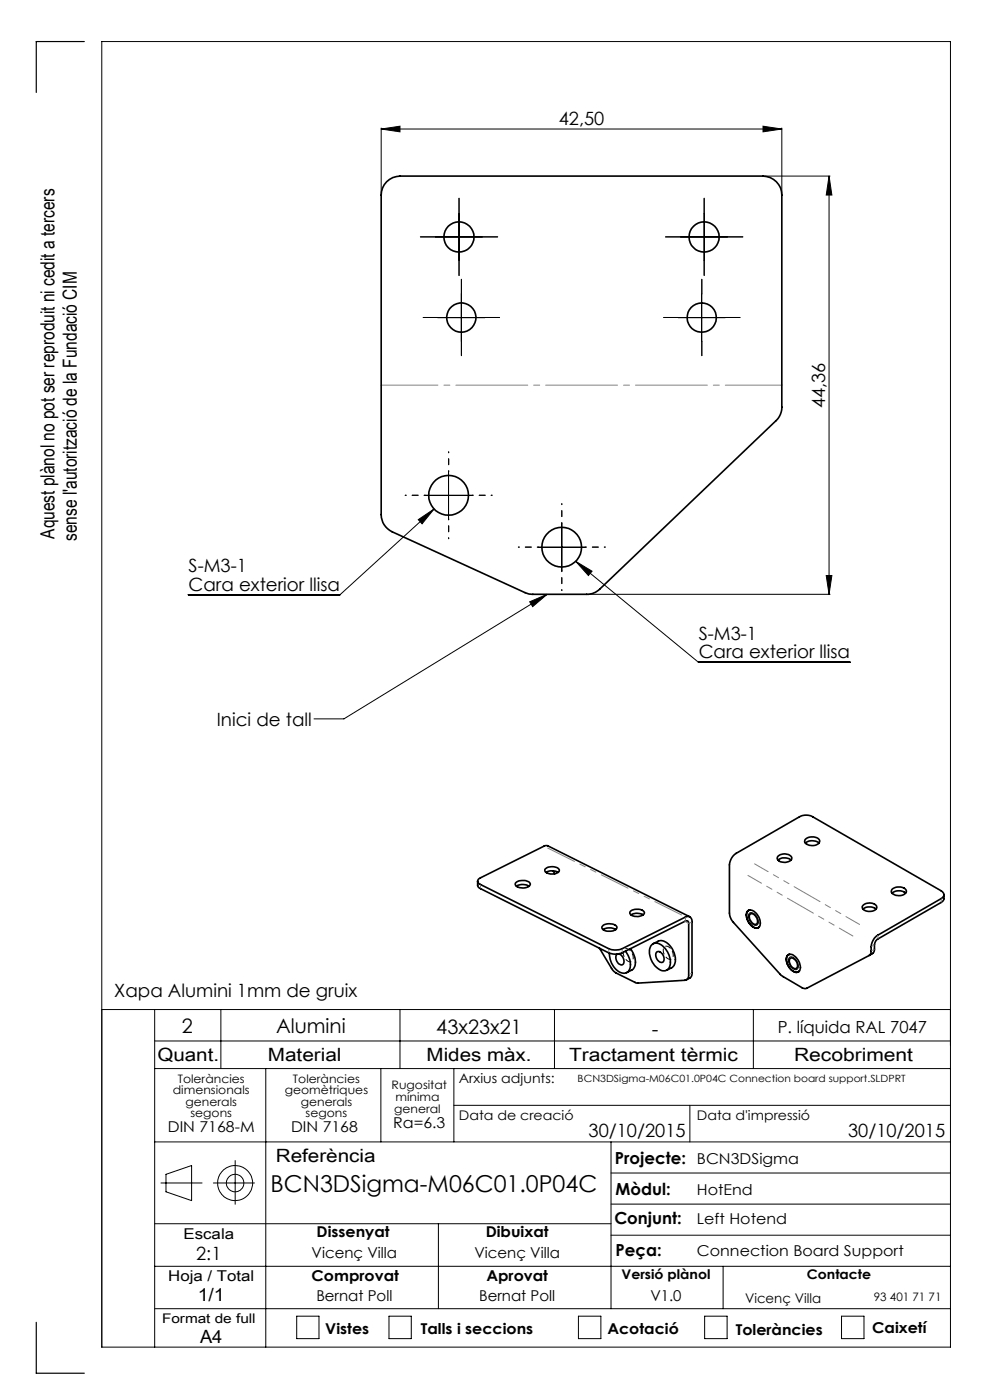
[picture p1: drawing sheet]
<svg xmlns="http://www.w3.org/2000/svg" width="210mm" height="297mm" viewBox="0 0 210 297" stroke-linecap="round" stroke-linejoin="round" font-family="sans-serif">
<g fill="none" stroke="#000" stroke-width=".21">
<path d="M80.9 27.4l3.9-.6v1.2zM80.9 27.2v14M80.9 27.4h84.9M161.9 26.8l3.9 .6-3.9 .6zM162.1 37.4h14M165.8 27.2v14M175.9 37.4l.6 4h-1.2zM175.9 37.4v88.7M92.4 50.3h9.9M97.4 45.3v10M144.4 50.3h9.9M149.4 45.3v10"/>
<path d="M92.9 67.4h10M97.9 62.4v10M143.9 67.4h9.9M148.8 62.4v10M88.7 110.2l3.4-2.2-2.6 3.1zM90.2 105.1h10M92.1 108l-20 18.2h-32.2M95.1 100.1v10M114.2 116.1h9.9M119.2 111.1v10M122.1 119.1l3.5 2.1-.8 .9zM122.1 119.1l26 21.4h32.2"/>
<path d="M112.4 127.7l3.7-1.6-3.1 2.6zM116.1 126.1l-43.1 26.4h-6.4M124.7 126.1h51.4M175.3 122.1h1.2l-.6 4zM158.9 193.8a1.29 1.29 0 0 1 1.8 1.1l.1 .3a.78 .78 0 0 1-.3 1.1 .78 .78 0 0 1-1-.4l-.7-1.2zM21.6 214.2h180M32.8 214.2v71.6M46.8 214.2v12.5M84.8 214.2v12.5M117.6 214.2v12.5M159.8 214.2v12.5M167.5 203.1a1.42 1.42 0 0 1 1.8 1.3 .79 .79 0 0 1-.2 1.2 .79 .79 0 0 1-1.1-.3 1.72 1.72 0 0 1-.5-2.2z"/>
<path d="M32.8 220.8h168.8M32.8 226.7h168.8M56.4 226.7v59.1M80.8 226.7v15.5M96.3 226.7v15.5M96.3 234.5h105.3M146.3 234.5v7.7M32.8 259.6h96.8M32.8 242.2h168.8M34.1 251h8.8M35.2 249.1l5.4-1.8v7.4l-5.4-1.9zM45.3 251h8.7"/>
<path d="M49.9 246.2v9.3M93 259.6v18M129.6 242.2v35.4M129.6 255.4h72M129.6 248.8h72M32.8 277.6h168.8M32.8 268.6h168.8M62.9 279.2h4.8v4.8h-4.8zM82.5 279.2h4.7v4.8h-4.7zM122.7 279.2h4.8v4.8h-4.8zM129.6 262h72M149.5 279.2h4.7v4.8h-4.7z"/>
<path d="M153.4 268.6v9M178.5 279.2h4.8v4.8h-4.8zM21.6 285.8h180v-277h-180v277"/>
<circle cx="49.9" cy="251" r="3.7"/>
<circle cx="49.9" cy="251" r="1.86"/>
</g>
<path d="M133.3 203.9a.8 .8 0 0 0 .9-.2 .8 .8 0 0 0 .1-.9 1.46 1.46 0 0 0-1.8-1.4 1.86 1.86 0 0 0 .8 2.5M141.7 203.4a.8 .8 0 0 0 1-.2 .8 .8 0 0 0 .1-.9 1.46 1.46 0 0 0-1.8-1.5 1.86 1.86 0 0 0 .7 2.6" fill="none" stroke="#000" stroke-width=".21" stroke-dasharray="1.3 .6" stroke-dashoffset=".6" stroke-linecap="butt"/>
<g fill="none" stroke="#000" stroke-width=".21" stroke-dasharray="15.2 1.3 1.3 1.3">
<path d="M92.4 50.3h-3.2M97.4 45.3v-3.2M97.4 55.3v3.2M102.4 50.3h3.2M144.4 50.3h-3.2M149.4 45.3v-3.2M149.4 55.3v3.2M154.4 50.3h3.2M92.9 67.4h-3.1M97.9 62.4v-3.1M97.9 72.4v3.1M102.9 67.4h3.1"/>
<path d="M143.9 67.4h-3.1M148.9 62.4v-3.1M148.9 72.4v3.1M153.9 67.4h3.1"/>
</g>
<path d="M90.2 105.1h-4.2M95.2 100.1v-4.3M95.2 110.1v4.2M100.2 105.1h4.2M114.2 116.1h-4.2M119.2 111.1v-4.3M124.2 116.1h4.2M119.2 121.1v4.2" fill="none" stroke="#000" stroke-width=".21" stroke-dasharray="15.2 1.3 1.3 1.3" stroke-dashoffset="15"/>
<path d="M17.9 8.8h-10.2v10.8M7.7 280.5v10.8h10.2" fill="none" stroke="#000" stroke-width=".25"/>
<path d="M165.9 81.7h-85" fill="none" stroke="#808080" stroke-width=".21" stroke-dasharray="15.2 1.3 1.3 1.3" stroke-dashoffset="3.2"/>
<g fill="#000">
<path d="M80.9 27.4l3.9-.6v1.2zM161.9 26.8l3.9 .6-3.9 .6z"/>
<path d="M88.7 110.2l3.4-2.2-2.6 3.1zM122.1 119.1l3.5 2.1-.8 .9zM112.4 127.7l3.7-1.6-3.1 2.6z"/>
<path d="M175.3 122.1h1.2l-.6 4zM175.9 37.4l.6 4h-1.2z"/>
</g>
<g fill="none" stroke="#000" stroke-width=".35">
<path d="M82 38.6a4.1 4.1 0 0 1 2.8-1.2h77.1a4 4 0 0 1 3.9 4v45a3.9 3.9 0 0 1-1.2 2.8l-37.4 35.8a4 4 0 0 1-2.7 1.1l-12.3-.1-29-13.2a4 4 0 0 1-2.3-3.6v-67.8a4.1 4.1 0 0 1 1.1-2.8zM170.9 178.9a2.27 2.27 0 0 1 2.8 0M170.9 178a1.97 1.97 0 0 1 3 .4 1.81 1.81 0 0 1-2.8 .7l-.4-.4zM101.3 186.9v1l.2 .3 .4 .3 27.2 13.6a3.7 3.7 0 0 0 2.9 0l13.4-6.7a.46 .46 0 0 1 .5 0 .46 .46 0 0 1 .2 .5v10.9a1 1 0 0 1-.8 1.2l-10.4 .5-4.6-2.4-.5-.5-2.7-4.5M109.5 187.2a2.44 2.44 0 0 1 2.9 .2 .88 .88 0 0 1-1 .9 1.67 1.67 0 0 1-2.1-.8zM109.5 188a2.5 2.5 0 0 1 2.7 0M115.6 184.4a2.2 2.2 0 0 1 3 .1 1.47 1.47 0 0 1-1.8 .9 .94 .94 0 0 1-1.2-1zM115.8 185.1a2.75 2.75 0 0 1 2.6 0M117.3 184.7l.4 .6M127.9 196.4a2.36 2.36 0 0 1 2.9 .2 1.25 1.25 0 0 1-1.6 1 1.26 1.26 0 0 1-1.5-.9zM127.9 197.2a2.79 2.79 0 0 1 2.7 0M133.7 193.3a2.36 2.36 0 0 1 3 .2 1.27 1.27 0 0 1-1.7 .9 1.04 1.04 0 0 1-1.4-.9z"/>
<path d="M133.8 194.1a2.44 2.44 0 0 1 2.6 0M146.3 194.5l-30.2-15.1h-.5l-13.7 6.8a.71 .71 0 0 0-.6 .7 .71 .71 0 0 0 .6 .7l27.2 13.7a3.7 3.7 0 0 0 2.9 0l13.4-6.7a.93 .93 0 0 1 1 0 .93 .93 0 0 1 .4 1v11.1l-.3 .7-.9 .5M155.7 181.4l13.9-8.1a2.96 2.96 0 0 1 2.8 0l27.2 15.7a.87 .87 0 0 1 .6 .8 .87 .87 0 0 1-.6 .8l-13.4 7.8a3.4 3.4 0 0 0-1.4 3.4l-.1 .5-.3 .4-13.3 7h-.4l-.6-.2-4.4-2.6-10.1-11.2a3.4 3.4 0 0 1-.9-2v-10.2l.4-1.3zM158.5 193.3a1.29 1.29 0 0 1 1.9 .5 2.54 2.54 0 0 1 .6 2.9 1.63 1.63 0 0 1-2.1-.9 2.42 2.42 0 0 1-.4-2.5zM158.9 193.1h-.1M159 193.1a1.11 1.11 0 0 0-.6 1.6 2.49 2.49 0 0 0 2.4 2.1l.3-.2M159.1 194a1.16 1.16 0 0 1 1.5 1 .64 .64 0 0 1 .1 .8 .64 .64 0 0 1-.8 .2 1.65 1.65 0 0 1-.8-2zM160.9 196.7v.1M165 182.5a2.28 2.28 0 0 1 2.8 0M165.1 181.6a1.99 1.99 0 0 1 2.9 .4 1.52 1.52 0 0 1-2.2 .9 .8 .8 0 0 1-.8-.4 .8 .8 0 0 1 .1-.9zM183.1 192.1a1.89 1.89 0 0 1 2.9 .3 1.75 1.75 0 0 1-2.6 .7l-.4-.4-.1-.3zM183.1 192.9a2.29 2.29 0 0 1 2.7 0"/>
<path d="M189.2 189.5a2.27 2.27 0 0 1 2.9 0M189.3 188.6a2 2 0 0 1 3 .4 1.76 1.76 0 0 1-2.8 .7l-.4-.4zM200.2 189.8v.9l-.6 .7-13.5 7.9-.5 .8-.2 1.8-.3 .4-.7 .4M131.2 202.3a1.47 1.47 0 0 1 .8 2.4 1.41 1.41 0 0 1-1-2.3M132.6 201.8a3.7 3.7 0 0 1 .7 4.3 1.97 1.97 0 0 1-2.9-.8 4.7 4.7 0 0 1-1.1-3.1M133.7 201.3a3.7 3.7 0 0 1 .6 4.3l-1.4 .7M138.2 200.5a1.76 1.76 0 0 1 2.6 .4 3.8 3.8 0 0 1 .9 4.7 1.76 1.76 0 0 1-2.6-.5 3.8 3.8 0 0 1-.9-4.6zM138.6 200.2l1-.5a2.66 2.66 0 0 1 3 1.6 3.2 3.2 0 0 1 0 3.9l-1.2 .6M139.3 202a1.24 1.24 0 0 1 1.6 1.3 .67 .67 0 0 1-.4 .9 .67 .67 0 0 1-.9-.4 1.51 1.51 0 0 1-.3-1.8zM167 202.7a1.29 1.29 0 0 1 1.9 .5 2.2 2.2 0 0 1 .4 3 2.09 2.09 0 0 1-2.3-1.6l-.2-.9zM167.3 202.5h.1M167.5 202.5a1.24 1.24 0 0 0-.5 1.9 2.32 2.32 0 0 0 2.2 1.8l.4-.2"/>
<path d="M167.6 203.3a.93 .93 0 0 1 1.3 .6 .98 .98 0 0 1-.2 1.6 1.56 1.56 0 0 1-1.1-2.2zM169.4 206.1v.1"/>
<circle cx="97.3" cy="50.3" r="3.2"/>
<circle cx="149.4" cy="50.3" r="3.2"/>
<circle cx="97.9" cy="67.4" r="3.1"/>
<circle cx="148.9" cy="67.4" r="3.1"/>
<circle cx="95.2" cy="105.1" r="4.2"/>
<circle cx="119.2" cy="116.1" r="4.2"/>
</g>
<path d="M180.9 198.6l-22.3-12.9M182.3 196.1l-22.2-12.8" fill="none" stroke="#808080" stroke-width=".21" stroke-dasharray="6.3 1.3 1.3 1.3 1.3 1.3" stroke-dashoffset="3"/>
<path d="M116.1 179.9l28.5 14.2M101.9 187.8v.6M145.3 195.5l.8 .4M145.4 195.3v-.6M146.2 195.8l.5-.2M186.2 199.1v-.7M199.7 191.4v-.7M129.1 202v-.6M132 201.4v.6M146.2 206.7l.5-.2M184.9 201.7l.5-.3M185.4 200.5l-.5 .3" fill="none" stroke="#808080" stroke-width=".21" stroke-dasharray="6.3 1.3 1.3 1.3 1.3 1.3"/>
<text font-size="4.9" x="57.4" y="253">BCN3DSigma-M06C01.0P04C</text>
<g font-size="4.2">
<text x="38.6" y="219">2</text>
<text x="58.6" y="219.2">Alumini</text>
<text x="92.6" y="219.4">43x23x21</text>
<text x="138.3" y="219.7">-</text>
</g>
<g font-size="4.1">
<text x="11.6" y="114.3" transform="rotate(-90 11.6 114.3)">Aquest plànol no pot ser reproduit ni cedit a tercers</text>
<text x="16.3" y="114.8" transform="rotate(-90 16.3 114.8)">sense l'autorització de la Fundació CIM</text>
</g>
<g font-size="3.9">
<text x="118.5" y="26.5">42,50</text>
<text x="175" y="86.5" transform="rotate(-90 175 86.5)">44,36</text>
<text x="40" y="121.4">S-M3-1</text>
<text x="40" y="125.3">Cara exterior llisa</text>
<text x="148.2" y="135.7">S-M3-1</text>
<text x="148.2" y="139.6">Cara exterior llisa</text>
<text x="46" y="154">Inici de tall</text>
<text x="24.2" y="211.5">Xapa Alumini 1mm de gruix</text>
<text x="33.4" y="225">Quant.</text>
<text x="56.8" y="225">Material</text>
<text x="90.5" y="225">Mides màx.</text>
<text x="120.7" y="225">Tractament tèrmic</text>
<text x="168.4" y="225">Recobriment</text>
<text x="124.8" y="241.3">30/10/2015</text>
<text x="179.9" y="241.3">30/10/2015</text>
<text x="58.5" y="246.5">Referència</text>
<text x="41.6" y="267.2">2:1</text>
<text x="41.9" y="276.1">1/1</text>
<text x="42.4" y="284.9">A4</text>
</g>
<g font-size="3.5">
<text x="165" y="219.2">P. líquida RAL 7047</text>
<text x="130.5" y="246.8">Projecte:</text>
<text x="130.6" y="253.4">Mòdul:</text>
<text x="130.3" y="259.8">Conjunt:</text>
<text x="130.6" y="266.4">Peça:</text>
</g>
<g font-size="3.2">
<text x="83.4" y="239.3">Ra=6.3</text>
<text x="35.6" y="240.1">DIN 7168-M</text>
<text x="61.7" y="240.1">DIN 7168</text>
<text x="147.8" y="246.8">BCN3DSigma</text>
<text x="147.8" y="253.4">HotEnd</text>
<text x="38.9" y="262.9">Escala</text>
<text x="67.2" y="262.5">Dissenyat</text>
<text x="103" y="262.5">Dibuixat</text>
<text x="147.8" y="259.8">Left Hotend</text>
<text x="66.1" y="266.8">Vicenç Villa</text>
<text x="100.6" y="266.8">Vicenç Villa</text>
<text x="147.8" y="266.4">Connection Board Support</text>
<text x="35.7" y="271.7">Hoja / Total</text>
<text x="66.1" y="271.7">Comprovat</text>
<text x="103.2" y="271.7">Aprovat</text>
<text x="67.1" y="276.1">Bernat Poll</text>
<text x="101.6" y="276.1">Bernat Poll</text>
<text x="138" y="276.1">V1.0</text>
<text x="69" y="283.1">Vistes</text>
<text x="89.3" y="283.1">Talls i seccions</text>
<text x="128.8" y="283.1">Acotació</text>
<text x="156.1" y="283.2">Toleràncies</text>
<text x="185" y="282.8">Caixetí</text>
</g>
<g font-size="2.8">
<text x="97.3" y="229.6">Arxius adjunts:</text>
<text x="97.3" y="237.7">Data de creació</text>
<text x="147.8" y="237.7">Data d'impressió</text>
<text x="131.8" y="271.4">Versió plànol</text>
<text x="171.2" y="271.4">Contacte</text>
<text x="34.4" y="280.7">Format de full</text>
<text x="158" y="276.3">Vicenç Villa</text>
</g>
<g font-size="2.5">
<text x="36.7" y="232.1">dimensionals</text>
<text x="37.7" y="229.6">Toleràncies</text>
<text x="60.4" y="232.1">geomètriques</text>
<text x="62.1" y="229.6">Toleràncies</text>
<text x="83.1" y="231">Rugositat</text>
<text x="83.9" y="233.5">mínima</text>
<text x="39.4" y="234.6">generals</text>
<text x="40.4" y="237.1">segons</text>
<text x="63.8" y="234.6">generals</text>
<text x="64.8" y="237.1">segons</text>
<text x="83.6" y="236.2">general</text>
<text x="185.4" y="276.1">93 401 71 71</text>
</g>
<text font-size="2.1" x="122.5" y="229.6">BCN3DSigma-M06C01.0P04C Connection board support.SLDPRT</text>
</svg>
